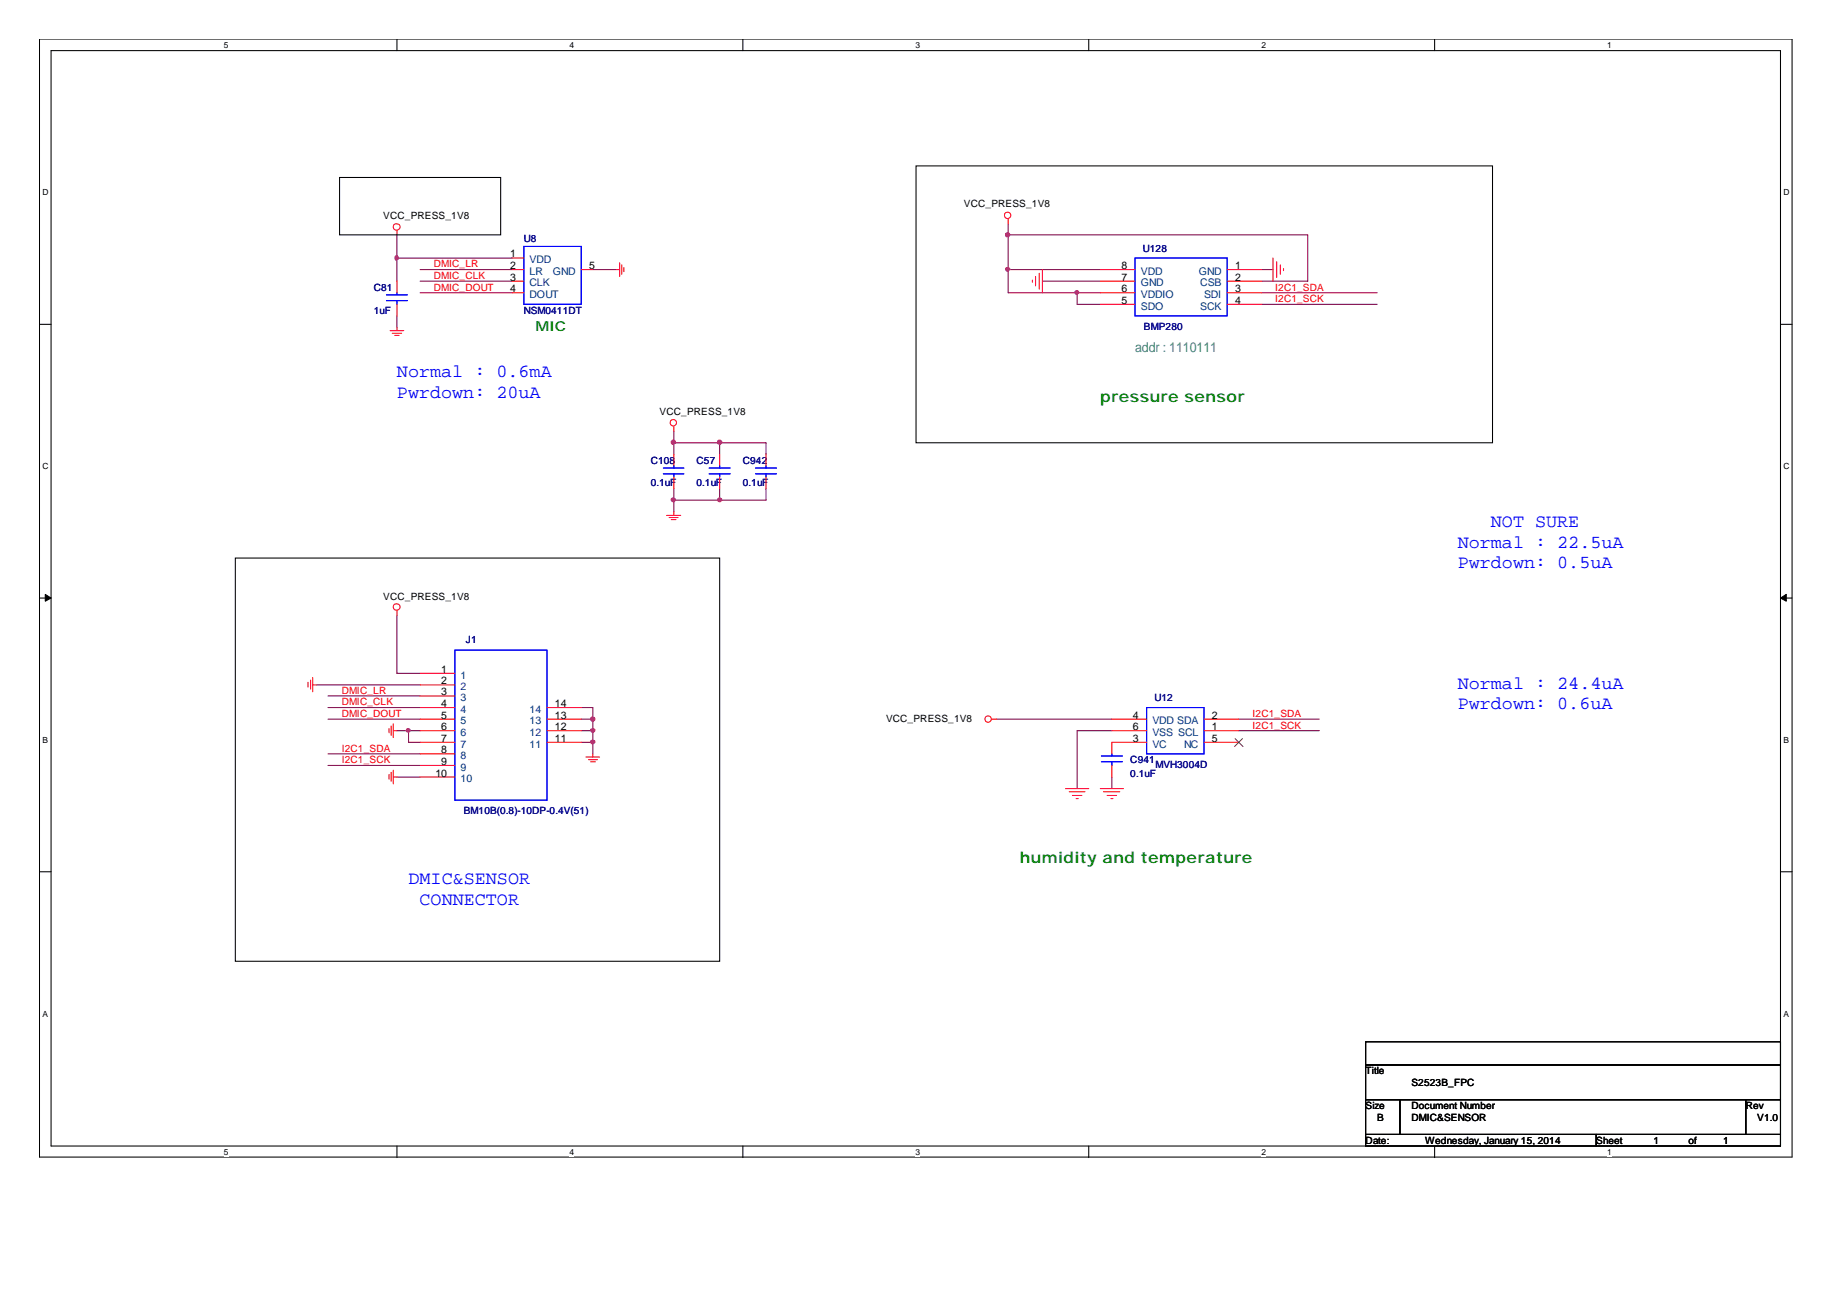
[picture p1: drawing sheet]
<svg xmlns="http://www.w3.org/2000/svg" width="297mm" height="210mm" viewBox="0 0 297 210" stroke-linecap="round" stroke-linejoin="round" font-family="sans-serif">
<path d="M6.3 6.3h281.9v179.8h-281.9zM8.2 8.1h278.1v176.2h-278.1z" fill="none" stroke="#000" stroke-width=".17"/>
<g fill="#fff">
<path d="M36 6.4h.7v1.6h-.7z"/>
<path d="M36 184.5h.7v1.5h-.7z"/>
</g>
<path d="M63.8 6.3v1.8M63.8 184.3v1.9" fill="none" stroke="#000" stroke-width=".17"/>
<g fill="#fff">
<path d="M91.6 6.4h.8v1.6h-.8z"/>
<path d="M91.6 184.5h.8v1.5h-.8z"/>
</g>
<path d="M119.5 6.3v1.8M119.5 184.3v1.9" fill="none" stroke="#000" stroke-width=".17"/>
<g fill="#fff">
<path d="M147.2 6.4h.8v1.6h-.8z"/>
<path d="M147.2 184.5h.8v1.5h-.8z"/>
</g>
<path d="M175.1 6.3v1.8M175.1 184.3v1.9" fill="none" stroke="#000" stroke-width=".17"/>
<g fill="#fff">
<path d="M202.9 6.4h.7v1.6h-.7z"/>
<path d="M202.9 184.5h.7v1.5h-.7z"/>
</g>
<path d="M230.7 6.3v1.8M230.7 184.3v1.9" fill="none" stroke="#000" stroke-width=".17"/>
<g fill="#fff">
<path d="M258.5 6.4h.7v1.6h-.7z"/>
<path d="M258.5 184.5h.7v1.5h-.7z"/>
<path d="M6.9 30.2h1v1.5h-1z"/>
<path d="M286.9 30.2h1v1.5h-1z"/>
<path d="M6.9 74.2h1v1.5h-1z"/>
<path d="M286.9 74.2h1v1.5h-1z"/>
</g>
<path d="M6.3 52.2h1.9M286.3 52.2h1.9" fill="none" stroke="#000" stroke-width=".17"/>
<g fill="#fff">
<path d="M6.9 118.2h.9v1.5h-.9z"/>
<path d="M286.9 118.2h.9v1.5h-.9z"/>
</g>
<path d="M6.3 96.2h1.9M286.3 96.2h1.9" fill="none" stroke="#000" stroke-width=".17"/>
<g fill="#000" stroke="#000" stroke-width=".16">
<path d="M7.3 95.6l.9 .6-.9 .5z" fill-rule="evenodd"/>
<path d="M286.3 96.2l1-.6v1.1z" fill-rule="evenodd"/>
</g>
<g fill="#fff">
<path d="M6.9 162.2h.9v1.6h-.9z"/>
<path d="M286.9 162.2h.9v1.6h-.9z"/>
</g>
<path d="M54.6 28.5h25.9v9.3h-25.9zM147.3 26.7h92.7v44.5h-92.7zM37.8 89.8h77.9v64.8h-77.9zM6.3 140.2h1.9M286.3 140.2h1.9M219.6 167.6h66.7v3.7h-66.7zM219.6 171.3h66.7v5.6h-66.7zM219.6 176.9h5.5v5.6h-5.5zM225.1 176.9h55.7v5.6h-55.7zM280.8 176.9h5.5v5.6h-5.5zM219.6 182.5h37.1v1.8h-37.1zM256.7 182.5h29.6v1.8h-29.6z" fill="none" stroke="#000" stroke-width=".17"/>
<g fill="none" stroke="#800040" stroke-width=".17">
<path d="M63.8 37.8v7.4M162.1 36v11.1h14.9M162.1 37.8h48.2v7.4h-7.4M63.8 50.8v1.9M63.8 41.5h18.6M67.6 43.4h14.8M67.6 45.2h14.8M67.6 47.1h14.8M95.3 43.4h3.8M162.1 43.4h14.9M167.6 45.2h9.4M173.2 47.1v1.9h3.8"/>
<path d="M202.9 43.4h1.8M202.9 47.1h18.6M202.9 49h18.6M108.4 69.4v3.7M108.4 78.6v3.7M108.4 71.2h14.8v1.9M115.7 71.2v1.9M115.7 78.6v1.8M123.2 78.6v1.8h-14.8M63.8 99v9.3h3.8M50.9 110.2h16.7M52.7 113.8h14.9"/>
<path d="M52.7 115.7h14.9M52.7 111.9h14.9M63.8 117.5h3.8M65.7 117.5v1.9h1.9M93.5 113.8h1.8v7.5M93.5 115.7h1.8M93.5 117.5h1.8M93.5 119.4h1.8M160.3 115.7h18.5M178.8 117.5h-5.6v9.3M199.2 115.7h13M199.2 117.5h13"/>
<path d="M52.7 121.3h14.9M52.7 123.1h14.9M63.8 125h3.8M178.8 125v1.8"/>
</g>
<g fill="#f0f" stroke="#f0f" stroke-width=".17">
<circle cx="173.2" cy="47" r=".31"/>
<circle cx="162.1" cy="43.3" r=".33"/>
<circle cx="162" cy="37.8" r=".35"/>
<circle cx="95.3" cy="115.7" r=".35"/>
<circle cx="95.3" cy="119.3" r=".33"/>
<circle cx="95.3" cy="117.5" r=".33"/>
<circle cx="65.6" cy="117.5" r=".31"/>
<circle cx="63.8" cy="41.5" r=".33"/>
<circle cx="108.3" cy="71.1" r=".35"/>
<circle cx="115.7" cy="71.1" r=".35"/>
<circle cx="115.7" cy="80.4" r=".33"/>
<circle cx="108.3" cy="80.4" r=".33"/>
</g>
<g fill="none" stroke="#f00" stroke-width=".17">
<path d="M63.8 37.1v.7M162.1 35.2v.8M62.7 53.2h2.2M63.1 53.6h1.5M63.5 53.9h.7M63.8 45.2v1.9M63.8 49v1.8M63.8 52.7v.5M82.4 43.4h1.8M82.4 41.5h1.8M82.4 45.2h1.8M82.4 47.1h1.8"/>
<path d="M93.5 43.4h1.8M99.1 43.4h.6M99.7 42.3v2.2M100 42.6v1.5M100.3 43v.7M166 45.1v.3M166.5 44.5v1.5M167.1 44v2.5M167.6 43.4v3.7M177 43.4h5.5M177 45.2h5.5M177 47.1h5.5"/>
<path d="M177 49h5.5M197.4 43.4h5.5M197.4 45.2h5.5M197.4 47.1h5.5M197.4 49h5.5M204.7 41.5v3.7M205.3 42.1v2.5M205.9 42.6v1.5M206.4 43.2v.3M108.4 68.6v.8M108.4 73.1v1.8M108.4 76.7v1.9"/>
<path d="M115.7 73.1v1.8M115.7 76.7v1.9M123.2 73.1v1.8M123.2 76.7v1.9M63.8 98.2v.8M107.2 82.9h2.3M107.6 83.2h1.5M107.9 83.6h.8M108.4 82.3v.6M49.5 109.7v.8M50 109.4v1.4M50.3 110.2h.6"/>
<path d="M50.3 109v2.3M62.6 117.2v.7M62.9 116.8v1.5M63.2 117.5h.6M63.2 116.4v2.2M67.6 117.5h5.6M67.6 110.2h5.6M67.6 115.7h5.6M67.6 108.3h5.6M67.6 111.9h5.6M67.6 113.8h5.6M67.6 119.4h5.6"/>
<path d="M88 117.5h5.5M88 115.7h5.5M88 113.8h5.5M88 119.4h5.5M159.5 115.7h.8M178.8 117.5h5.6M178.8 115.7h5.6M184.4 119.4h-5.6v1.9M193.6 117.5h5.6M193.6 115.7h5.6M193.6 119.4h5.6M62.6 124.6v.7"/>
<path d="M62.9 124.2v1.5M63.2 123.9v2.2M63.2 125h.6M67.6 125h5.6M67.6 121.3h5.6M67.6 123.1h5.6M94.2 121.8h2.2M94.7 122.2h1.4M95 122.5h.8M95.3 121.3v.5M171.4 126.8h3.7M172 127.4h2.5"/>
<path d="M172.5 127.9h1.5M173.1 128.5h.3M177 126.8h3.7M177.5 127.4h2.6M178.1 127.9h1.5M178.6 128.5h.4M178.8 123.1v1.9"/>
<circle cx="63.8" cy="36.5" r=".55"/>
<circle cx="162" cy="34.6" r=".52"/>
<circle cx="108.3" cy="68" r=".52"/>
<circle cx="63.8" cy="97.6" r=".55"/>
<circle cx="158.9" cy="115.7" r=".52"/>
</g>
<g fill="none" stroke="#00f" stroke-width=".17">
<path d="M84.2 39.6h9.3v9.4h-9.3zM62.1 48.4h3.4M62.1 47.4h3.4M63.8 47.1v.3M63.8 48.4v.6M182.5 41.5h14.9v9.3h-14.9zM106.7 76.2h3.3M106.7 75.3h3.3M108.4 74.9v.4M108.4 76.2v.5M114 76.2h3.4M114 75.3h3.4"/>
<path d="M115.7 74.9v.4M115.7 76.2v.5M121.5 76.2h3.4M121.5 75.3h3.4M123.2 74.9v.4M123.2 76.2v.5M73.2 104.6h14.8v24.1h-14.8zM184.4 113.8h9.2v7.5h-9.2zM177.1 122.5h3.4M177.1 121.6h3.4M178.8 121.3v.3M178.8 122.5v.6"/>
</g>
<path d="M198.6 118.8l1.3 1.3M199.8 118.8l-1.3 1.3" fill="none" stroke="#804000" stroke-width=".16"/>
<g font-size="3" fill="#00f">
<text x="63.8" y="60.6">Normal : 0.6mA</text>
<text x="63.8" y="63.9">Pwrdown: 20uA</text>
<text x="234.4" y="88.1">Normal : 22.5uA</text>
<text x="239.8" y="84.8">NOT SURE</text>
<text x="234.4" y="91.4">Pwrdown: 0.5uA</text>
<text x="234.4" y="110.8">Normal : 24.4uA</text>
<text x="234.4" y="114.1">Pwrdown: 0.6uA</text>
<text x="65.7" y="142.3">DMIC&amp;SENSOR</text>
<text x="67.5" y="145.6">CONNECTOR</text>
</g>
<g font-size="2.5" fill="#008000">
<text x="177" y="64.7">pressure sensor</text>
<text x="164" y="138.9">humidity and temperature</text>
</g>
<text font-size="2.2" fill="#008000" x="86.1" y="53.3">MIC</text>
<text font-size="2.2" fill="#408080" x="182.5" y="56.7">addr : 1110111</text>
<g font-size="1.7">
<text x="82" y="41.4">1</text>
<text x="82" y="43.3">2</text>
<text x="82" y="45.1">3</text>
<text x="82" y="47">4</text>
<text x="94.7" y="43.3">5</text>
<text x="180.3" y="47">6</text>
<text x="180.3" y="45.1">7</text>
<text x="180.3" y="43.3">8</text>
<text x="198.6" y="43.3">1</text>
<text x="198.6" y="47">3</text>
<text x="198.6" y="45.1">2</text>
<text x="180.3" y="48.9">5</text>
<text x="198.6" y="48.9">4</text>
<text x="71" y="108.2">1</text>
<text x="71" y="110.1">2</text>
<text x="71" y="111.9">3</text>
<text x="71" y="113.7">4</text>
<text x="89.2" y="113.7">14</text>
<text x="71" y="115.6">5</text>
<text x="71" y="117.4">6</text>
<text x="71" y="119.3">7</text>
<text x="89.2" y="119.3">11</text>
<text x="89.2" y="117.4">12</text>
<text x="89.2" y="115.6">13</text>
<text x="182.2" y="115.6">4</text>
<text x="182.2" y="119.3">3</text>
<text x="182.2" y="117.4">6</text>
<text x="194.9" y="117.4">1</text>
<text x="194.9" y="119.3">5</text>
<text x="194.9" y="115.6">2</text>
<text x="70" y="124.9">10</text>
<text x="71" y="121.2">8</text>
<text x="71" y="123">9</text>
</g>
<g font-size="1.7" fill="#004080">
<text x="85.2" y="42.3">VDD</text>
<text x="85.2" y="44.2">LR</text>
<text x="85.2" y="46.1">CLK</text>
<text x="85.2" y="47.9">DOUT</text>
<text x="88.9" y="44.2">GND</text>
<text x="183.5" y="47.9">VDDIO</text>
<text x="183.5" y="46.1">GND</text>
<text x="183.5" y="44.2">VDD</text>
<text x="192.8" y="44.2">GND</text>
<text x="193" y="46.1">CSB</text>
<text x="193.6" y="47.9">SDI</text>
<text x="183.5" y="49.8">SDO</text>
<text x="193" y="49.8">SCK</text>
<text x="74.1" y="109.1">1</text>
<text x="74.1" y="111">2</text>
<text x="74.1" y="112.8">3</text>
<text x="74.1" y="114.7">4</text>
<text x="74.1" y="116.5">5</text>
<text x="74.1" y="118.4">6</text>
<text x="85.2" y="118.4">12</text>
<text x="85.2" y="116.5">13</text>
<text x="85.2" y="114.7">14</text>
<text x="185.3" y="116.5">VDD SDA</text>
<text x="185.3" y="118.4">VSS SCL</text>
<text x="74.1" y="120.2">7</text>
<text x="74.1" y="122.1">8</text>
<text x="74.1" y="124">9</text>
<text x="74.1" y="125.8">10</text>
<text x="85.2" y="120.2">11</text>
<text x="185.3" y="120.2">VC</text>
<text x="190.4" y="120.2">NC</text>
</g>
<g font-size="1.6">
<text x="61.6" y="35.2">VCC_PRESS_1V8</text>
<text x="155" y="33.4">VCC_PRESS_1V8</text>
<text x="106.1" y="66.8">VCC_PRESS_1V8</text>
<text x="61.6" y="96.4">VCC_PRESS_1V8</text>
<text x="142.5" y="116.1">VCC_PRESS_1V8</text>
<text x="219.6" y="172.8">Title</text>
<text x="219.6" y="178.4">Size</text>
<text x="227" y="178.4">Document Number</text>
<text x="227" y="174.7">S2523B_FPC</text>
<text x="280.8" y="178.4">Rev</text>
<text x="219.6" y="184">Date:</text>
<text x="221.5" y="180.3">B</text>
<text x="227" y="180.3">DMIC&amp;SENSOR</text>
<text x="229.2" y="184">Wednesday, January 15, 2014</text>
<text x="256.7" y="184">Sheet</text>
<text x="265.9" y="184">1</text>
<text x="271.5" y="184">of</text>
<text x="277.1" y="184">1</text>
<text x="282.6" y="180.3">V1.0</text>
</g>
<g font-size="1.6" fill="#000080">
<text x="84.2" y="39">U8</text>
<text x="183.8" y="40.5">U128</text>
<text x="60.1" y="46.8">C81</text>
<text x="60.1" y="50.5">1uF</text>
<text x="84.2" y="50.5">NSM0411DT</text>
<text x="184" y="53">BMP280</text>
<text x="104.6" y="74.6">C108</text>
<text x="112" y="74.6">C57</text>
<text x="119.5" y="74.6">C942</text>
<text x="104.6" y="78.2">0.1uF</text>
<text x="112" y="78.2">0.1uF</text>
<text x="119.5" y="78.2">0.1uF</text>
<text x="74.9" y="103.5">J1</text>
<text x="185.7" y="112.8">U12</text>
<text x="181.8" y="122.8">C941</text>
<text x="181.8" y="125">0.1uF</text>
<text x="185.8" y="123.5">MVH3004D</text>
<text x="74.6" y="130.9">BM10B(0.8)-10DP-0.4V(51)</text>
</g>
<g font-size="1.6" fill="#f00">
<text x="69.8" y="43">DMIC_LR</text>
<text x="69.8" y="44.9">DMIC_CLK</text>
<text x="69.8" y="46.8">DMIC_DOUT</text>
<text x="205.1" y="46.8">I2C1_SDA</text>
<text x="205.1" y="48.6">I2C1_SCK</text>
<text x="54.9" y="111.6">DMIC_LR</text>
<text x="54.9" y="113.5">DMIC_CLK</text>
<text x="54.9" y="115.3">DMIC_DOUT</text>
<text x="201.4" y="115.3">I2C1_SDA</text>
<text x="201.4" y="117.2">I2C1_SCK</text>
<text x="54.9" y="120.9">I2C1_SDA</text>
<text x="54.9" y="122.8">I2C1_SCK</text>
</g>
<g font-size="1.4">
<text x="36" y="7.7">5</text>
<text x="91.6" y="7.7">4</text>
<text x="147.2" y="7.7">3</text>
<text x="202.9" y="7.7">2</text>
<text x="258.5" y="7.7">1</text>
<text x="6.9" y="31.4">D</text>
<text x="286.9" y="31.4">D</text>
<text x="6.9" y="75.5">C</text>
<text x="286.9" y="75.5">C</text>
<text x="6.9" y="119.5">B</text>
<text x="286.9" y="119.5">B</text>
<text x="6.9" y="163.5">A</text>
<text x="286.9" y="163.5">A</text>
<text x="36" y="185.8">5</text>
<text x="91.6" y="185.8">4</text>
<text x="147.2" y="185.8">3</text>
<text x="202.9" y="185.8">2</text>
<text x="258.5" y="185.8">1</text>
</g>
</svg>
